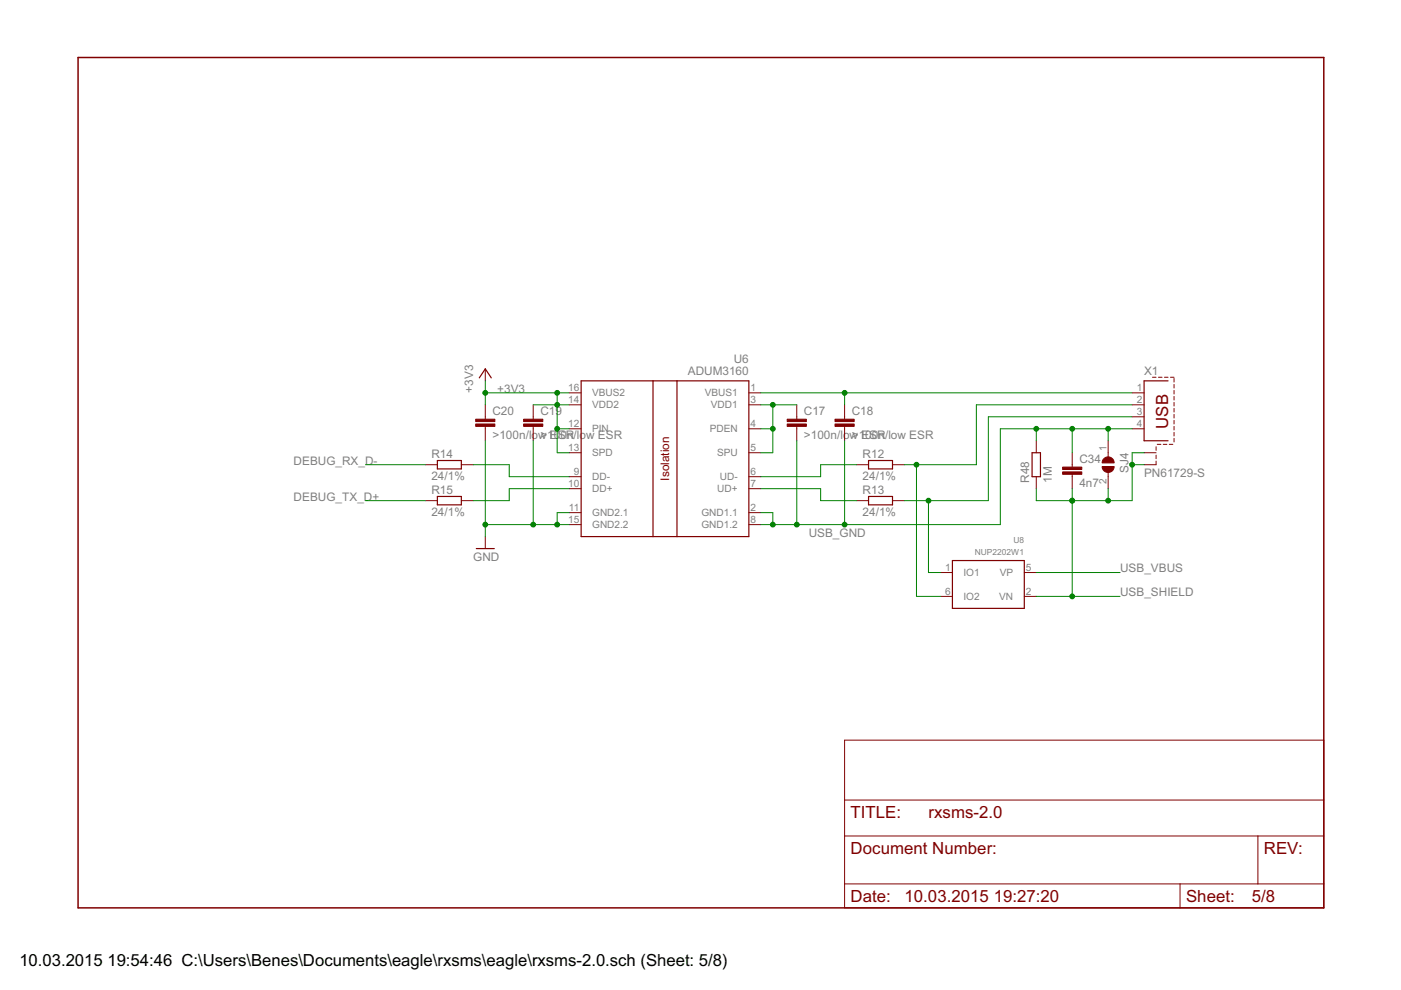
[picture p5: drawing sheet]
<svg xmlns="http://www.w3.org/2000/svg" width="297mm" height="210mm" viewBox="0 0 297 210" stroke-linecap="round" stroke-linejoin="round" font-family="sans-serif">
<path d="M92.7 97.6h5.1v1.8h-5.1zM101.6 80.1l1.3-1.9 1.3 1.9M123.2 80.8h35.6v33h-35.6zM138.5 80.8v33M143.5 80.8v33M184.1 97.6h5.1v1.8h-5.1zM218.8 96h1.8v5.1h-1.8zM247.6 80.8h-5v12.7h5M92.7 105.3h5.1v1.7h-5.1zM101 116.3h3.8M184.1 105.3h5.1v1.7h-5.1zM201.9 118.9h15.3v10.1h-15.3z" fill="none" stroke="#800000" stroke-width=".25"/>
<g fill="none" stroke="#800000" stroke-width=".21">
<path d="M102.9 78.2v2.6M244.3 80h.8M245.6 80h.8M246.9 80h.7M248.2 80h.7M90.2 98.5h2.5M97.8 98.5h2.6M102.9 85.8v3.1M102.9 90.4v3.1M113.1 85.8v3.1M113.1 90.4v3.1M120.7 83.3h2.5"/>
<path d="M120.7 85.8h2.5M120.7 90.9h2.5M120.7 96h2.5M158.8 83.3h2.5M158.8 85.8h2.5M158.8 90.9h2.5M158.8 96h2.5M168.9 85.8v3.1M168.9 90.4v3.1M179.1 85.8v3.1M179.1 90.4v3.1M181.6 98.5h2.5"/>
<path d="M189.2 98.5h2.6M219.7 93.5v2.5M227.3 96v3M234.9 93.5v3.4M240 83.3h2.6M240 85.8h2.6M240 90.9h2.6M240 88.4h2.6M242.6 96h2.5M245.1 97.8v.7h-2.5M245.1 94.7v.8M245.1 96.5v.8"/>
<path d="M245.4 94.2h.7M246.6 94.2h.8M247.9 94.2h.8M248.9 80.2v.8M248.9 81.5v.8M248.9 82.8v.7M248.9 84.1v.7M248.9 85.3v.8M248.9 86.6v.8M248.9 87.9v.7M248.9 89.1v.8M248.9 90.4v.8"/>
<path d="M248.9 91.7v.7M248.9 92.9v.8M90.2 106.2h2.5M97.8 106.2h2.6M102.9 113.8v2.5M120.7 101.1h2.5M120.7 103.6h2.5M120.7 108.7h2.5M120.7 111.2h2.5M158.8 101.1h2.5M158.8 103.6h2.5M158.8 108.7h2.5"/>
<path d="M158.8 111.2h2.5M181.6 106.2h2.5M189.2 106.2h2.6M219.7 101.1v2.5M227.3 100.6v3M234.9 100.2v3.4M199.4 121.4h2.5M199.4 126.4h2.5M217.2 121.4h2.5M217.2 126.4h2.5M179.1 156.9h101.6v35.6h-101.6zM179.1 177.2h101.6"/>
<path d="M179.1 169.6h101.6M266.7 177.2v10.2M179.1 187.4h101.6M250.2 187.4v5.1"/>
</g>
<path d="M16.6 12.2h264.1v180.3h-264.1z" fill="none" stroke="#800000" stroke-width=".32"/>
<g fill="#800000" stroke="#800000" stroke-width=".21">
<path d="M166.9 89.9h4.1v.5h-4.1z"/>
<path d="M166.9 88.9h4.1v.5h-4.1z"/>
<path d="M177 89.9h4.1v.5h-4.1z"/>
<path d="M177 88.9h4.1v.5h-4.1z"/>
<path d="M111 89.9h4.1v.5h-4.1z"/>
<path d="M111 88.9h4.1v.5h-4.1z"/>
<path d="M100.9 89.9h4v.5h-4z"/>
<path d="M100.9 88.9h4v.5h-4z"/>
<path d="M225.3 100.1h4.1v.5h-4.1z"/>
<path d="M225.3 99h4.1v.5h-4.1z"/>
</g>
<g fill="#800000" stroke="#800000" stroke-width=".21">
<path d="M233.7 98.9h2.5a1.27 1.27 0 0 1-1.3 1.3 1.27 1.27 0 0 1-1.2-1.3z" fill-rule="evenodd"/>
<path d="M233.9 97.4a1.28 1.28 0 0 1 1.4-.5 1.28 1.28 0 0 1 .9 1.2h-2.5z" fill-rule="evenodd"/>
</g>
<g fill="none" stroke="#008000" stroke-width=".21">
<path d="M77.5 98.5h12.7M100.4 98.5h7.6v2.6h12.7M102.9 83.3h17.8M102.9 80.8v5M102.9 93.5v20.3M113.1 85.8h7.6M113.1 93.5v17.7M118.1 90.9h2.6M118.1 83.3v12.7h2.6M161.3 83.3h78.7M161.3 85.8h7.6M161.3 90.9h2.6"/>
<path d="M163.9 85.8v10.2h-2.6M168.9 93.5v17.7M179.1 83.3v2.5M179.1 93.5v17.7M181.6 98.5h-7.6v2.6h-12.7M194.3 98.5v27.9h5.1M219.7 90.9v2.6M227.3 90.9v5.1M234.9 90.9v2.6M240 85.8h-33v12.7h-15.2M240 90.9h-27.9v20.3h-50.8M240 98.5h2.6"/>
<path d="M240 88.4h-30.5v17.8h-17.7M242.6 96h-2.6v10.2h-20.3v-2.6M77.5 106.2h12.7M102.9 111.2h17.8M120.7 108.7h-2.6v2.5M120.7 103.6h-12.7v2.6h-7.6M161.3 108.7h2.6v2.5M161.3 103.6h12.7v2.6h7.6M196.8 106.2v15.2h2.6M227.3 103.6v22.8M234.9 103.6v2.6M219.7 121.4h17.8"/>
<path d="M219.7 126.4h17.8"/>
</g>
<g fill="#008000" stroke="#008000" stroke-width=".21">
<circle cx="179.1" cy="83.3" r=".51"/>
<circle cx="163.9" cy="90.9" r=".51"/>
<circle cx="163.9" cy="85.8" r=".51"/>
<circle cx="163.9" cy="111.2" r=".51"/>
<circle cx="168.9" cy="111.2" r=".51"/>
<circle cx="179.1" cy="111.2" r=".51"/>
<circle cx="219.7" cy="90.9" r=".51"/>
<circle cx="227.3" cy="90.9" r=".51"/>
<circle cx="234.9" cy="90.9" r=".51"/>
<circle cx="194.3" cy="98.5" r=".51"/>
<circle cx="118.1" cy="111.2" r=".51"/>
<circle cx="113.1" cy="111.2" r=".51"/>
<circle cx="102.9" cy="111.2" r=".51"/>
<circle cx="118.1" cy="85.8" r=".51"/>
<circle cx="118.1" cy="90.9" r=".51"/>
<circle cx="118.1" cy="83.3" r=".51"/>
<circle cx="102.9" cy="83.3" r=".51"/>
<circle cx="227.3" cy="126.4" r=".51"/>
<circle cx="240" cy="98.5" r=".51"/>
<circle cx="227.3" cy="106.2" r=".51"/>
<circle cx="234.9" cy="106.2" r=".51"/>
<circle cx="196.8" cy="106.2" r=".51"/>
</g>
<g font-size="4" fill="#800000">
<text x="247.6" y="90.9" transform="rotate(-90 247.6 90.9)">USB</text>
<text x="180.3" y="173.4">TITLE:</text>
<text x="196.9" y="173.4">rxsms-2.0</text>
<text x="180.3" y="181.1">Document Number:</text>
<text x="268" y="181.1">REV:</text>
<text x="180.3" y="191.2">Date:</text>
<text x="191.8" y="191.2">10.03.2015</text>
<text x="210.7" y="191.2">19:27:20</text>
<text x="251.5" y="191.2">Sheet:</text>
<text x="265.4" y="191.2">5/8</text>
</g>
<g font-size="4">
<text x="4.1" y="204.8">10.03.2015</text>
<text x="22.8" y="204.8">19:54:46 C:\Users\Benes\Documents\eagle\rxsms\eagle\rxsms-2.0.sch (Sheet: 5/8)</text>
</g>
<g font-size="2.8" fill="#808080">
<text x="155.6" y="76.9">U6</text>
<text x="100.4" y="83.3" transform="rotate(-90 100.4 83.3)">+3V3</text>
<text x="105.4" y="83.3">+3V3</text>
<text x="145.8" y="79.5">ADUM3160</text>
<text x="242.6" y="79.5">X1</text>
<text x="104.4" y="88">C20</text>
<text x="114.6" y="88">C19</text>
<text x="170.4" y="88">C17</text>
<text x="180.6" y="88">C18</text>
<text x="104.4" y="93.1">&gt;100n/low E</text>
<text x="114.6" y="93.1">&gt;10</text>
<text x="118.3" y="93.1">S0R</text>
<text x="120.2" y="93.1">n/low ESR</text>
<text x="170.4" y="93.1">&gt;100n/low ESR</text>
<text x="180.6" y="93.1">&gt;100n/low ESR</text>
<text x="62.3" y="98.5">DEBUG_RX_D-</text>
<text x="91.5" y="101.8">24/1%</text>
<text x="91.5" y="97">R14</text>
<text x="182.9" y="101.8">24/1%</text>
<text x="182.9" y="97">R12</text>
<text x="228.9" y="98.1">C34</text>
<text x="239.3" y="100.3" transform="rotate(-90 239.3 100.3)">SJ4</text>
<text x="242.6" y="101.1">PN61729-S</text>
<text x="62.3" y="106.1">DEBUG_TX_D+</text>
<text x="91.5" y="104.6">R15</text>
<text x="182.9" y="104.6">R13</text>
<text x="218.2" y="102.3" transform="rotate(-90 218.2 102.3)">R48</text>
<text x="223" y="102.3" transform="rotate(-90 223 102.3)">1M</text>
<text x="228.9" y="103.2">4n7</text>
<text x="91.5" y="109.4">24/1%</text>
<text x="171.5" y="113.8">USB_GND</text>
<text x="182.9" y="109.4">24/1%</text>
<text x="100.4" y="118.8">GND</text>
<text x="237.5" y="121.4">USB_VBUS</text>
<text x="237.5" y="126.5">USB_SHIELD</text>
</g>
<text font-size="2.8" fill="#800000" x="141.9" y="101.9" transform="rotate(-90 141.9 101.9)">Isolation</text>
<g font-size="2.4" fill="#808080">
<text x="120.5" y="82.9">16</text>
<text x="159.1" y="82.9">1</text>
<text x="241" y="82.9">1</text>
<text x="120.5" y="85.5">14</text>
<text x="125.5" y="84.1">VBUS2</text>
<text x="125.5" y="86.6">VDD2</text>
<text x="149.4" y="84.1">VBUS1</text>
<text x="150.7" y="86.6">VDD1</text>
<text x="159.1" y="85.5">3</text>
<text x="241" y="85.5">2</text>
<text x="241" y="88">3</text>
<text x="120.5" y="90.6">12</text>
<text x="120.5" y="95.6">13</text>
<text x="125.5" y="91.7">PIN</text>
<text x="150.5" y="91.7">PDEN</text>
<text x="159.1" y="90.6">4</text>
<text x="159.1" y="95.6">5</text>
<text x="234.6" y="95.6" transform="rotate(-90 234.6 95.6)">1</text>
<text x="241" y="90.6">4</text>
<text x="121.7" y="100.7">9</text>
<text x="125.5" y="96.7">SPD</text>
<text x="125.5" y="101.8">DD-</text>
<text x="152" y="96.7">SPU</text>
<text x="152.6" y="101.8">UD-</text>
<text x="159.1" y="100.7">6</text>
<text x="120.5" y="103.2">10</text>
<text x="125.5" y="104.4">DD+</text>
<text x="152.1" y="104.4">UD+</text>
<text x="159.1" y="103.2">7</text>
<text x="234.6" y="102.6" transform="rotate(-90 234.6 102.6)">2</text>
<text x="120.5" y="110.9">15</text>
<text x="120.6" y="108.3">11</text>
<text x="125.5" y="109.4">GND2.1</text>
<text x="125.5" y="112">GND2.2</text>
<text x="148.7" y="109.4">GND1.1</text>
<text x="148.7" y="112">GND1.2</text>
<text x="159.1" y="108.3">2</text>
<text x="159.1" y="110.9">8</text>
<text x="200.4" y="121">1</text>
<text x="204.3" y="122.1">IO1</text>
<text x="212" y="122.1">VP</text>
<text x="217.5" y="121">5</text>
<text x="200.4" y="126.1">6</text>
<text x="204.3" y="127.2">IO2</text>
<text x="211.9" y="127.2">VN</text>
<text x="217.5" y="126.1">2</text>
</g>
<g font-size="2" fill="#808080">
<text x="206.7" y="117.6">NUP2202W1</text>
<text x="214.9" y="115">U8</text>
</g>
</svg>
